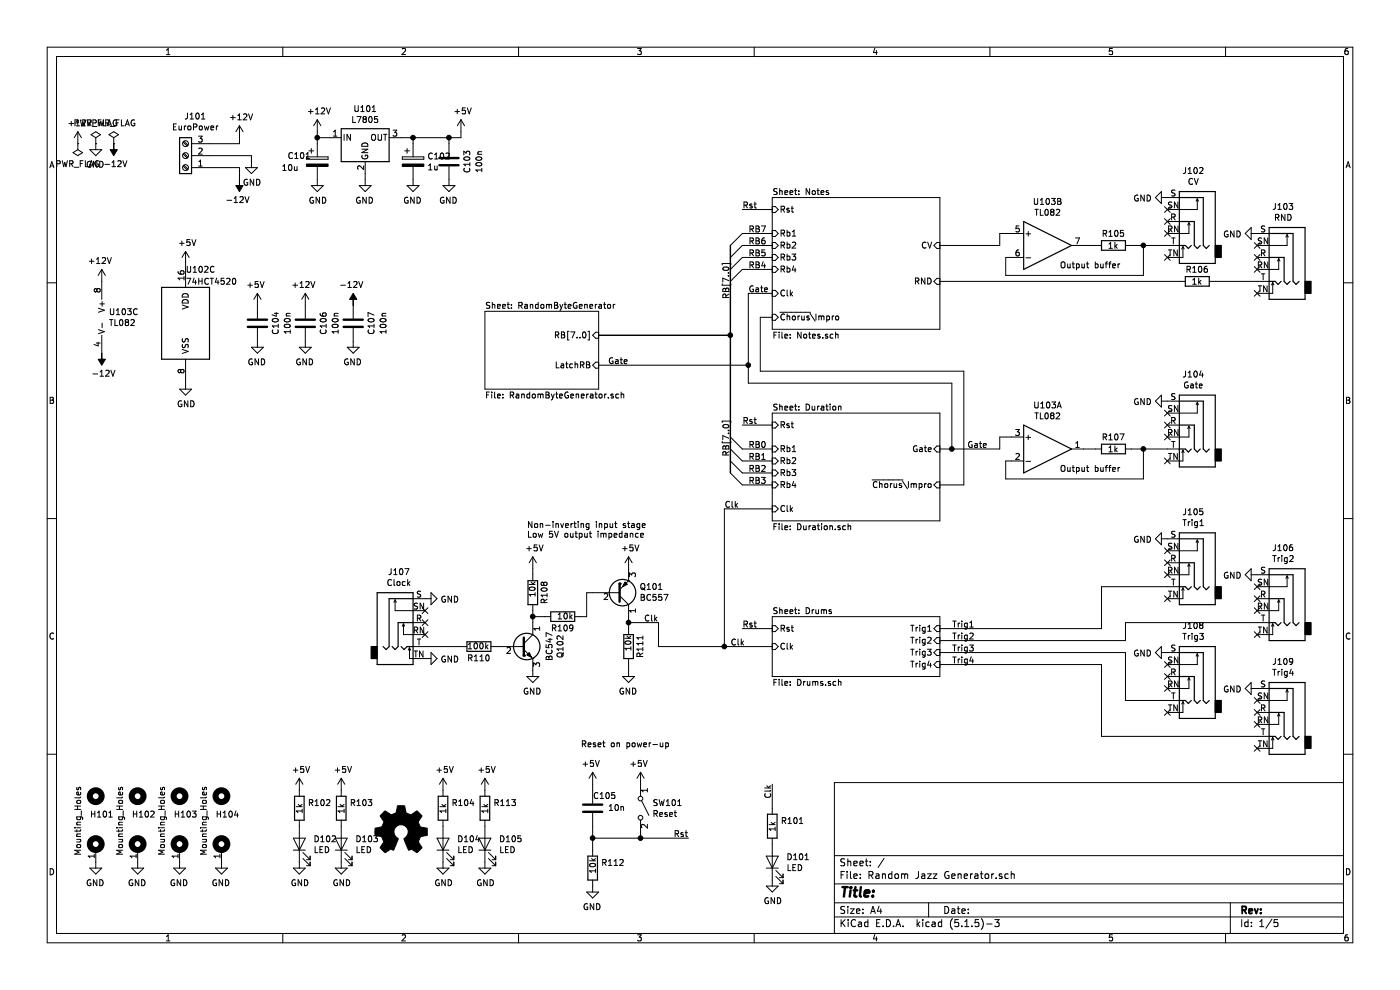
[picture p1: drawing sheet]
EESchema Schematic File Version 4
EELAYER 30 0
EELAYER END
$Descr A4 11693 8268
encoding utf-8
Sheet 1 5
Title ""
Date ""
Rev ""
Comp ""
Comment1 ""
Comment2 ""
Comment3 ""
Comment4 ""
$EndDescr
$Comp
L power:-12V #PWR0115
U 1 1
P 2000 1500
F 0 "#PWR0115" H 2000 1600 50  0001 C CNN
F 1 "-12V" H 2015 1673 50  0000 C CNN
F 2 "" H 2000 1500 50  0001 C CNN
F 3 "" H 2000 1500 50  0001 C CNN
	1    2000 1500
	-1   0    0    1   
$EndComp
$Comp
L power:+12V #PWR0102
U 1 1
P 2000 1150
F 0 "#PWR0102" H 2000 1000 50  0001 C CNN
F 1 "+12V" H 2015 1323 50  0000 C CNN
F 2 "" H 2000 1150 50  0001 C CNN
F 3 "" H 2000 1150 50  0001 C CNN
	1    2000 1150
	1    0    0    -1  
$EndComp
$Comp
L power:GND #PWR0109
U 1 1
P 2100 1350
F 0 "#PWR0109" H 2100 1100 50  0001 C CNN
F 1 "GND" H 2105 1177 50  0000 C CNN
F 2 "" H 2100 1350 50  0001 C CNN
F 3 "" H 2100 1350 50  0001 C CNN
	1    2100 1350
	1    0    0    -1  
$EndComp
$Comp
L Connector:AudioJack3_Switch J107
U 1 1
P 3350 5200
F 0 "J107" H 3332 5625 50  0000 C CNN
F 1 "Clock" H 3332 5534 50  0000 C CNN
F 2 "telec:JackHole" H 3350 5200 50  0001 C CNN
F 3 "~" H 3350 5200 50  0001 C CNN
	1    3350 5200
	1    0    0    -1  
$EndComp
Wire Wire Line
	1750 1200 2000 1200
Wire Wire Line
	2000 1200 2000 1150
Wire Wire Line
	1750 1300 2100 1300
Wire Wire Line
	2100 1300 2100 1350
Wire Wire Line
	1750 1400 2000 1400
Wire Wire Line
	2000 1400 2000 1500
$Sheet
S 4050 2600 950  650 
U 5F345A0C
F0 "RandomByteGenerator" 50
F1 "RandomByteGenerator.sch" 50
F2 "RB[7..0]" I R 5000 2800 50 
F3 "LatchRB" I R 5000 3050 50 
$EndSheet
$Comp
L Connector:AudioJack3_Switch J104
U 1 1
P 9950 3550
F 0 "J104" H 9932 3975 50  0000 C CNN
F 1 "Gate" H 9932 3884 50  0000 C CNN
F 2 "telec:JackHole" H 9950 3550 50  0001 C CNN
F 3 "~" H 9950 3550 50  0001 C CNN
	1    9950 3550
	-1   0    0    -1  
$EndComp
$Comp
L Connector:AudioJack3_Switch J102
U 1 1
P 9950 1850
F 0 "J102" H 9932 2275 50  0000 C CNN
F 1 "CV" H 9932 2184 50  0000 C CNN
F 2 "telec:JackHole" H 9950 1850 50  0001 C CNN
F 3 "~" H 9950 1850 50  0001 C CNN
	1    9950 1850
	-1   0    0    -1  
$EndComp
$Comp
L Connector:AudioJack3_Switch J105
U 1 1
P 9950 4700
F 0 "J105" H 9932 5125 50  0000 C CNN
F 1 "Trig1" H 9932 5034 50  0000 C CNN
F 2 "telec:JackHole" H 9950 4700 50  0001 C CNN
F 3 "~" H 9950 4700 50  0001 C CNN
	1    9950 4700
	-1   0    0    -1  
$EndComp
$Comp
L Connector:AudioJack3_Switch J106
U 1 1
P 10700 5000
F 0 "J106" H 10682 5425 50  0000 C CNN
F 1 "Trig2" H 10682 5334 50  0000 C CNN
F 2 "telec:JackHole" H 10700 5000 50  0001 C CNN
F 3 "~" H 10700 5000 50  0001 C CNN
	1    10700 5000
	-1   0    0    -1  
$EndComp
$Comp
L Connector:AudioJack3_Switch J108
U 1 1
P 9950 5650
F 0 "J108" H 9932 6075 50  0000 C CNN
F 1 "Trig3" H 9932 5984 50  0000 C CNN
F 2 "telec:JackHole" H 9950 5650 50  0001 C CNN
F 3 "~" H 9950 5650 50  0001 C CNN
	1    9950 5650
	-1   0    0    -1  
$EndComp
$Comp
L Connector:AudioJack3_Switch J109
U 1 1
P 10700 5950
F 0 "J109" H 10682 6375 50  0000 C CNN
F 1 "Trig4" H 10682 6284 50  0000 C CNN
F 2 "telec:JackHole" H 10700 5950 50  0001 C CNN
F 3 "~" H 10700 5950 50  0001 C CNN
	1    10700 5950
	-1   0    0    -1  
$EndComp
$Sheet
S 6450 1650 1400 1100
U 5F424A92
F0 "Notes" 50
F1 "Notes.sch" 50
F2 "CV" I R 7850 2050 50 
F3 "~Chorus~\\Impro" I L 6450 2650 50 
F4 "Rb1" I L 6450 1950 50 
F5 "Rb2" I L 6450 2050 50 
F6 "Rb3" I L 6450 2150 50 
F7 "Rb4" I L 6450 2250 50 
F8 "RND" I R 7850 2350 50 
F9 "Clk" I L 6450 2450 50 
F10 "Rst" I L 6450 1750 50 
$EndSheet
$Sheet
S 6450 3450 1400 900 
U 5F425067
F0 "Duration" 50
F1 "Duration.sch" 50
F2 "Rb1" I L 6450 3750 50 
F3 "Rb2" I L 6450 3850 50 
F4 "Rb3" I L 6450 3950 50 
F5 "Rb4" I L 6450 4050 50 
F6 "Clk" I L 6450 4250 50 
F7 "~Chorus~\\Impro" I R 7850 4050 50 
F8 "Gate" I R 7850 3750 50 
F9 "Rst" I L 6450 3550 50 
$EndSheet
$Sheet
S 6450 5150 1400 500 
U 5F42563C
F0 "Drums" 50
F1 "Drums.sch" 50
F2 "Trig1" I R 7850 5250 50 
F3 "Trig2" I R 7850 5350 50 
F4 "Trig3" I R 7850 5450 50 
F5 "Trig4" I R 7850 5550 50 
F6 "Clk" I L 6450 5400 50 
F7 "Rst" I L 6450 5250 50 
$EndSheet
Wire Wire Line
	7850 5250 9200 5250
Wire Wire Line
	9200 5250 9200 4900
Wire Wire Line
	9200 4900 9750 4900
Wire Wire Line
	7850 5350 9400 5350
Wire Wire Line
	9400 5350 9400 5200
Wire Wire Line
	9400 5200 10500 5200
Wire Wire Line
	7850 5550 9200 5550
Wire Wire Line
	9200 5550 9200 6150
Wire Wire Line
	9200 6150 10500 6150
Wire Wire Line
	7850 5450 9400 5450
Wire Wire Line
	9400 5450 9400 5850
Wire Wire Line
	9400 5850 9750 5850
NoConn ~ 10500 6250
NoConn ~ 10500 6050
NoConn ~ 10500 5950
NoConn ~ 10500 5850
NoConn ~ 9750 5950
NoConn ~ 9750 5750
NoConn ~ 9750 5650
NoConn ~ 9750 5550
NoConn ~ 10500 5100
NoConn ~ 10500 5000
NoConn ~ 10500 4900
NoConn ~ 10500 5300
NoConn ~ 9750 5000
NoConn ~ 9750 4800
NoConn ~ 9750 4700
NoConn ~ 9750 4600
$Comp
L power:GND #PWR0124
U 1 1
P 9750 5450
F 0 "#PWR0124" H 9750 5200 50  0001 C CNN
F 1 "GND" V 9755 5322 50  0000 R CNN
F 2 "" H 9750 5450 50  0001 C CNN
F 3 "" H 9750 5450 50  0001 C CNN
	1    9750 5450
	0    1    1    0   
$EndComp
$Comp
L power:GND #PWR0126
U 1 1
P 10500 5750
F 0 "#PWR0126" H 10500 5500 50  0001 C CNN
F 1 "GND" V 10505 5622 50  0000 R CNN
F 2 "" H 10500 5750 50  0001 C CNN
F 3 "" H 10500 5750 50  0001 C CNN
	1    10500 5750
	0    1    1    0   
$EndComp
$Comp
L power:GND #PWR0122
U 1 1
P 10500 4800
F 0 "#PWR0122" H 10500 4550 50  0001 C CNN
F 1 "GND" V 10505 4672 50  0000 R CNN
F 2 "" H 10500 4800 50  0001 C CNN
F 3 "" H 10500 4800 50  0001 C CNN
	1    10500 4800
	0    1    1    0   
$EndComp
$Comp
L power:GND #PWR0121
U 1 1
P 9750 4500
F 0 "#PWR0121" H 9750 4250 50  0001 C CNN
F 1 "GND" V 9755 4372 50  0000 R CNN
F 2 "" H 9750 4500 50  0001 C CNN
F 3 "" H 9750 4500 50  0001 C CNN
	1    9750 4500
	0    1    1    0   
$EndComp
NoConn ~ 9750 3650
NoConn ~ 9750 3550
NoConn ~ 9750 3450
NoConn ~ 9750 3850
$Comp
L power:GND #PWR0120
U 1 1
P 9750 3350
F 0 "#PWR0120" H 9750 3100 50  0001 C CNN
F 1 "GND" V 9755 3222 50  0000 R CNN
F 2 "" H 9750 3350 50  0001 C CNN
F 3 "" H 9750 3350 50  0001 C CNN
	1    9750 3350
	0    1    1    0   
$EndComp
NoConn ~ 9750 1950
NoConn ~ 9750 1850
NoConn ~ 9750 1750
NoConn ~ 9750 2150
$Comp
L power:GND #PWR0116
U 1 1
P 9750 1650
F 0 "#PWR0116" H 9750 1400 50  0001 C CNN
F 1 "GND" V 9755 1522 50  0000 R CNN
F 2 "" H 9750 1650 50  0001 C CNN
F 3 "" H 9750 1650 50  0001 C CNN
	1    9750 1650
	0    1    1    0   
$EndComp
NoConn ~ 3550 5300
NoConn ~ 3550 5200
NoConn ~ 3550 5100
$Comp
L power:GND #PWR0123
U 1 1
P 3550 5000
F 0 "#PWR0123" H 3550 4750 50  0001 C CNN
F 1 "GND" V 3555 4872 50  0000 R CNN
F 2 "" H 3550 5000 50  0001 C CNN
F 3 "" H 3550 5000 50  0001 C CNN
	1    3550 5000
	0    -1   1    0   
$EndComp
$Comp
L power:GND #PWR0125
U 1 1
P 3550 5500
F 0 "#PWR0125" H 3550 5250 50  0001 C CNN
F 1 "GND" V 3555 5372 50  0000 R CNN
F 2 "" H 3550 5500 50  0001 C CNN
F 3 "" H 3550 5500 50  0001 C CNN
	1    3550 5500
	0    -1   1    0   
$EndComp
Entry Wire Line
	6100 2050 6200 1950
Wire Wire Line
	6450 3750 6200 3750
Text Label 6250 3750 0    50   ~ 0
RB0
Entry Wire Line
	6100 2150 6200 2050
Wire Wire Line
	6450 3850 6200 3850
Text Label 6250 3850 0    50   ~ 0
RB1
Entry Wire Line
	6100 2250 6200 2150
Wire Wire Line
	6450 3950 6200 3950
Text Label 6250 3950 0    50   ~ 0
RB2
Entry Wire Line
	6100 2350 6200 2250
Wire Wire Line
	6450 4050 6200 4050
Text Label 6250 4050 0    50   ~ 0
RB3
Wire Bus Line
	5000 2800 6100 2800
Text Label 6100 2500 1    50   ~ 0
RB[7..0]
$Comp
L 4xxx:4520 U102
U 3 1
P 1550 2700
AR Path="/5F642777" Ref="U102"  Part="3" 
AR Path="/5F425067/5F642777" Ref="U?"  Part="3" 
F 0 "U102" H 1550 3150 50  0000 L CNN
F 1 "74HCT4520" H 1550 3050 50  0000 L CNN
F 2 "Package_DIP:DIP-16_W7.62mm_LongPads" H 1550 2700 50  0001 C CNN
F 3 "http://www.intersil.com/content/dam/Intersil/documents/cd45/cd4518bms-20bms.pdf" H 1550 2700 50  0001 C CNN
	3    1550 2700
	1    0    0    -1  
$EndComp
Wire Wire Line
	6450 2450 6250 2450
Wire Wire Line
	6250 2450 6250 3050
Wire Wire Line
	6250 3200 7950 3200
Wire Wire Line
	7950 3200 7950 3750
Wire Wire Line
	7850 4050 8050 4050
Wire Wire Line
	8050 4050 8050 3100
Wire Wire Line
	8050 3100 6350 3100
Wire Wire Line
	6350 3100 6350 2650
Wire Wire Line
	6350 2650 6450 2650
Entry Wire Line
	6100 3950 6200 4050
Wire Wire Line
	6450 2250 6200 2250
Text Label 6250 1950 0    50   ~ 0
RB7
Entry Wire Line
	6100 3850 6200 3950
Wire Wire Line
	6450 2150 6200 2150
Text Label 6250 2050 0    50   ~ 0
RB6
Entry Wire Line
	6100 3750 6200 3850
Wire Wire Line
	6450 2050 6200 2050
Text Label 6250 2150 0    50   ~ 0
RB5
Entry Wire Line
	6100 3650 6200 3750
Wire Wire Line
	6450 1950 6200 1950
Text Label 6250 2250 0    50   ~ 0
RB4
Text Label 6100 3500 3    50   ~ 0
RB[7..0]
Connection ~ 6100 2800
Wire Wire Line
	6450 1750 6200 1750
Text Label 6200 1750 0    50   ~ 0
Rst
Wire Wire Line
	6450 3550 6200 3550
Text Label 6200 3550 0    50   ~ 0
Rst
Wire Wire Line
	6450 5250 6200 5250
Text Label 6200 5250 0    50   ~ 0
Rst
Wire Wire Line
	6450 5400 6050 5400
Wire Wire Line
	6450 4250 6050 4250
Wire Wire Line
	6050 4250 6050 5400
$Comp
L Connector:AudioJack3_Switch J103
U 1 1
P 10700 2150
F 0 "J103" H 10682 2575 50  0000 C CNN
F 1 "RND" H 10682 2484 50  0000 C CNN
F 2 "telec:JackHole" H 10700 2150 50  0001 C CNN
F 3 "~" H 10700 2150 50  0001 C CNN
	1    10700 2150
	-1   0    0    -1  
$EndComp
Wire Wire Line
	7850 2350 9850 2350
NoConn ~ 10500 2250
NoConn ~ 10500 2150
NoConn ~ 10500 2050
NoConn ~ 10500 2450
$Comp
L power:GND #PWR0117
U 1 1
P 10500 1950
F 0 "#PWR0117" H 10500 1700 50  0001 C CNN
F 1 "GND" V 10505 1822 50  0000 R CNN
F 2 "" H 10500 1950 50  0001 C CNN
F 3 "" H 10500 1950 50  0001 C CNN
	1    10500 1950
	0    1    1    0   
$EndComp
$Comp
L power:GND #PWR0119
U 1 1
P 1550 3200
F 0 "#PWR0119" H 1550 2950 50  0001 C CNN
F 1 "GND" H 1555 3027 50  0000 C CNN
F 2 "" H 1550 3200 50  0001 C CNN
F 3 "" H 1550 3200 50  0001 C CNN
	1    1550 3200
	1    0    0    -1  
$EndComp
$Comp
L power:+5V #PWR0118
U 1 1
P 1550 2200
F 0 "#PWR0118" H 1550 2050 50  0001 C CNN
F 1 "+5V" H 1565 2373 50  0000 C CNN
F 2 "" H 1550 2200 50  0001 C CNN
F 3 "" H 1550 2200 50  0001 C CNN
	1    1550 2200
	1    0    0    -1  
$EndComp
Text Label 7950 5350 0    50   ~ 0
Trig2
Text Label 7950 5250 0    50   ~ 0
Trig1
Text Label 7950 5450 0    50   ~ 0
Trig3
Text Label 7950 5550 0    50   ~ 0
Trig4
Wire Wire Line
	5000 3050 6250 3050
Connection ~ 6250 3050
Wire Wire Line
	6250 3050 6250 3200
$Comp
L Regulator_Linear:L7805 U101
U 1 1
P 3050 1150
F 0 "U101" H 3050 1392 50  0000 C CNN
F 1 "L7805" H 3050 1301 50  0000 C CNN
F 2 "Package_TO_SOT_THT:TO-220-3_Horizontal_TabDown" H 3075 1000 50  0001 L CIN
F 3 "http://www.st.com/content/ccc/resource/technical/document/datasheet/41/4f/b3/b0/12/d4/47/88/CD00000444.pdf/files/CD00000444.pdf/jcr:content/translations/en.CD00000444.pdf" H 3050 1100 50  0001 C CNN
	1    3050 1150
	1    0    0    -1  
$EndComp
$Comp
L power:+12V #PWR0103
U 1 1
P 2650 1100
F 0 "#PWR0103" H 2650 950 50  0001 C CNN
F 1 "+12V" H 2665 1273 50  0000 C CNN
F 2 "" H 2650 1100 50  0001 C CNN
F 3 "" H 2650 1100 50  0001 C CNN
	1    2650 1100
	1    0    0    -1  
$EndComp
$Comp
L power:GND #PWR0111
U 1 1
P 3050 1500
F 0 "#PWR0111" H 3050 1250 50  0001 C CNN
F 1 "GND" H 3055 1327 50  0000 C CNN
F 2 "" H 3050 1500 50  0001 C CNN
F 3 "" H 3050 1500 50  0001 C CNN
	1    3050 1500
	-1   0    0    -1  
$EndComp
$Comp
L power:+5V #PWR0104
U 1 1
P 3850 1100
F 0 "#PWR0104" H 3850 950 50  0001 C CNN
F 1 "+5V" H 3865 1273 50  0000 C CNN
F 2 "" H 3850 1100 50  0001 C CNN
F 3 "" H 3850 1100 50  0001 C CNN
	1    3850 1100
	1    0    0    -1  
$EndComp
Wire Wire Line
	2650 1100 2650 1150
Wire Wire Line
	2650 1150 2750 1150
Wire Wire Line
	3350 1150 3450 1150
Wire Wire Line
	3850 1150 3850 1100
Wire Wire Line
	3050 1450 3050 1500
$Comp
L power:+12V #PWR0105
U 1 1
P 650 1200
F 0 "#PWR0105" H 650 1050 50  0001 C CNN
F 1 "+12V" H 665 1373 50  0000 C CNN
F 2 "" H 650 1200 50  0001 C CNN
F 3 "" H 650 1200 50  0001 C CNN
	1    650  1200
	1    0    0    -1  
$EndComp
$Comp
L power:GND #PWR0106
U 1 1
P 800 1200
F 0 "#PWR0106" H 800 950 50  0001 C CNN
F 1 "GND" H 805 1027 50  0000 C CNN
F 2 "" H 800 1200 50  0001 C CNN
F 3 "" H 800 1200 50  0001 C CNN
	1    800  1200
	-1   0    0    -1  
$EndComp
$Comp
L power:-12V #PWR0107
U 1 1
P 950 1200
F 0 "#PWR0107" H 950 1300 50  0001 C CNN
F 1 "-12V" H 965 1373 50  0000 C CNN
F 2 "" H 950 1200 50  0001 C CNN
F 3 "" H 950 1200 50  0001 C CNN
	1    950  1200
	1    0    0    1   
$EndComp
$Comp
L power:PWR_FLAG #FLG0102
U 1 1
P 800 1200
F 0 "#FLG0102" H 800 1275 50  0001 C CNN
F 1 "PWR_FLAG" H 800 1373 50  0000 C CNN
F 2 "" H 800 1200 50  0001 C CNN
F 3 "~" H 800 1200 50  0001 C CNN
	1    800  1200
	1    0    0    -1  
$EndComp
$Comp
L power:PWR_FLAG #FLG0103
U 1 1
P 950 1200
F 0 "#FLG0103" H 950 1275 50  0001 C CNN
F 1 "PWR_FLAG" H 950 1373 50  0000 C CNN
F 2 "" H 950 1200 50  0001 C CNN
F 3 "~" H 950 1200 50  0001 C CNN
	1    950  1200
	1    0    0    -1  
$EndComp
$Comp
L power:PWR_FLAG #FLG0101
U 1 1
P 650 1200
F 0 "#FLG0101" H 650 1275 50  0001 C CNN
F 1 "PWR_FLAG" H 650 1373 50  0000 C CNN
F 2 "" H 650 1200 50  0001 C CNN
F 3 "~" H 650 1200 50  0001 C CNN
	1    650  1200
	-1   0    0    1   
$EndComp
$Comp
L Device:CP C102
U 1 1
P 3450 1350
F 0 "C102" H 3568 1396 50  0000 L CNN
F 1 "1u" H 3568 1305 50  0000 L CNN
F 2 "Capacitor_THT:CP_Radial_D8.0mm_P3.80mm" H 3488 1200 50  0001 C CNN
F 3 "~" H 3450 1350 50  0001 C CNN
	1    3450 1350
	1    0    0    -1  
$EndComp
$Comp
L power:GND #PWR0112
U 1 1
P 3450 1500
F 0 "#PWR0112" H 3450 1250 50  0001 C CNN
F 1 "GND" H 3455 1327 50  0000 C CNN
F 2 "" H 3450 1500 50  0001 C CNN
F 3 "" H 3450 1500 50  0001 C CNN
	1    3450 1500
	-1   0    0    -1  
$EndComp
Wire Wire Line
	3450 1200 3450 1150
$Comp
L Device:C C103
U 1 1
P 3750 1350
AR Path="/5FCC4A34" Ref="C103"  Part="1" 
AR Path="/5F345A0C/5FCC4A34" Ref="C?"  Part="1" 
F 0 "C103" V 3900 1350 50  0000 C CNN
F 1 "100n" V 4000 1350 50  0000 C CNN
F 2 "Capacitor_THT:C_Disc_D7.0mm_W2.5mm_P5.00mm" H 3788 1200 50  0001 C CNN
F 3 "~" H 3750 1350 50  0001 C CNN
	1    3750 1350
	1    0    0    1   
$EndComp
$Comp
L power:GND #PWR0113
U 1 1
P 3750 1500
AR Path="/5FCC4A3A" Ref="#PWR0113"  Part="1" 
AR Path="/5F345A0C/5FCC4A3A" Ref="#PWR?"  Part="1" 
F 0 "#PWR0113" H 3750 1250 50  0001 C CNN
F 1 "GND" H 3755 1327 50  0000 C CNN
F 2 "" H 3750 1500 50  0001 C CNN
F 3 "" H 3750 1500 50  0001 C CNN
	1    3750 1500
	-1   0    0    -1  
$EndComp
Wire Wire Line
	3850 1150 3750 1150
Connection ~ 3450 1150
Wire Wire Line
	3750 1200 3750 1150
Connection ~ 3750 1150
Wire Wire Line
	3750 1150 3450 1150
$Comp
L Device:CP C101
U 1 1
P 2650 1350
F 0 "C101" H 2400 1400 50  0000 L CNN
F 1 "10u" H 2350 1300 50  0000 L CNN
F 2 "Capacitor_THT:CP_Radial_D8.0mm_P3.80mm" H 2688 1200 50  0001 C CNN
F 3 "~" H 2650 1350 50  0001 C CNN
	1    2650 1350
	1    0    0    -1  
$EndComp
$Comp
L power:GND #PWR0110
U 1 1
P 2650 1500
F 0 "#PWR0110" H 2650 1250 50  0001 C CNN
F 1 "GND" H 2655 1327 50  0000 C CNN
F 2 "" H 2650 1500 50  0001 C CNN
F 3 "" H 2650 1500 50  0001 C CNN
	1    2650 1500
	1    0    0    -1  
$EndComp
Wire Wire Line
	2650 1200 2650 1150
Connection ~ 2650 1150
$Comp
L Device:C C104
U 1 1
P 2150 2700
AR Path="/5FCEFF89" Ref="C104"  Part="1" 
AR Path="/5F345A0C/5FCEFF89" Ref="C?"  Part="1" 
F 0 "C104" V 2300 2700 50  0000 C CNN
F 1 "100n" V 2400 2700 50  0000 C CNN
F 2 "Capacitor_THT:C_Disc_D7.0mm_W2.5mm_P5.00mm" H 2188 2550 50  0001 C CNN
F 3 "~" H 2150 2700 50  0001 C CNN
	1    2150 2700
	1    0    0    1   
$EndComp
$Comp
L power:GND #PWR0132
U 1 1
P 2150 2850
AR Path="/5FCEFF8F" Ref="#PWR0132"  Part="1" 
AR Path="/5F345A0C/5FCEFF8F" Ref="#PWR?"  Part="1" 
F 0 "#PWR0132" H 2150 2600 50  0001 C CNN
F 1 "GND" H 2155 2677 50  0000 C CNN
F 2 "" H 2150 2850 50  0001 C CNN
F 3 "" H 2150 2850 50  0001 C CNN
	1    2150 2850
	-1   0    0    -1  
$EndComp
$Comp
L power:+5V #PWR?
U 1 1
P 2150 2550
AR Path="/5F345A0C/5FCEFF95" Ref="#PWR?"  Part="1" 
AR Path="/5FCEFF95" Ref="#PWR0131"  Part="1" 
F 0 "#PWR0131" H 2150 2400 50  0001 C CNN
F 1 "+5V" H 2165 2723 50  0000 C CNN
F 2 "" H 2150 2550 50  0001 C CNN
F 3 "" H 2150 2550 50  0001 C CNN
	1    2150 2550
	-1   0    0    -1  
$EndComp
$Comp
L Device:R R106
U 1 1
P 10000 2350
F 0 "R106" V 9900 2250 50  0000 L CNN
F 1 "1k" V 10000 2300 50  0000 L CNN
F 2 "Resistor_THT:R_Axial_DIN0204_L3.6mm_D1.6mm_P7.62mm_Horizontal" V 9930 2350 50  0001 C CNN
F 3 "~" H 10000 2350 50  0001 C CNN
	1    10000 2350
	0    1    1    0   
$EndComp
Wire Wire Line
	10150 2350 10500 2350
$Comp
L Device:R R105
U 1 1
P 9300 2050
F 0 "R105" V 9200 1950 50  0000 L CNN
F 1 "1k" V 9300 2000 50  0000 L CNN
F 2 "Resistor_THT:R_Axial_DIN0204_L3.6mm_D1.6mm_P7.62mm_Horizontal" V 9230 2050 50  0001 C CNN
F 3 "~" H 9300 2050 50  0001 C CNN
	1    9300 2050
	0    1    1    0   
$EndComp
Wire Wire Line
	9450 2050 9550 2050
$Comp
L Amplifier_Operational:TL082 U103
U 1 1
P 8750 3750
F 0 "U103" H 8750 4117 50  0000 C CNN
F 1 "TL082" H 8750 4026 50  0000 C CNN
F 2 "Package_DIP:DIP-8_W7.62mm_LongPads" H 8750 3750 50  0001 C CNN
F 3 "http://www.ti.com/lit/ds/symlink/tl081.pdf" H 8750 3750 50  0001 C CNN
	1    8750 3750
	1    0    0    -1  
$EndComp
Wire Wire Line
	9050 2050 9150 2050
Wire Wire Line
	7850 2050 8350 2050
Wire Wire Line
	8350 2050 8350 1950
Wire Wire Line
	8350 1950 8450 1950
Wire Wire Line
	8450 2150 8400 2150
Wire Wire Line
	8400 2150 8400 2300
Wire Wire Line
	8400 2300 9550 2300
Wire Wire Line
	9550 2300 9550 2050
Connection ~ 9550 2050
Wire Wire Line
	9550 2050 9750 2050
Text Notes 8850 2250 0    50   ~ 0
Output buffer
$Comp
L Device:R R107
U 1 1
P 9300 3750
F 0 "R107" V 9200 3650 50  0000 L CNN
F 1 "1k" V 9300 3700 50  0000 L CNN
F 2 "Resistor_THT:R_Axial_DIN0204_L3.6mm_D1.6mm_P7.62mm_Horizontal" V 9230 3750 50  0001 C CNN
F 3 "~" H 9300 3750 50  0001 C CNN
	1    9300 3750
	0    1    1    0   
$EndComp
Wire Wire Line
	9450 3750 9550 3750
$Comp
L Amplifier_Operational:TL082 U103
U 2 1
P 8750 2050
F 0 "U103" H 8750 2417 50  0000 C CNN
F 1 "TL082" H 8750 2326 50  0000 C CNN
F 2 "Package_DIP:DIP-8_W7.62mm_LongPads" H 8750 2050 50  0001 C CNN
F 3 "http://www.ti.com/lit/ds/symlink/tl081.pdf" H 8750 2050 50  0001 C CNN
	2    8750 2050
	1    0    0    -1  
$EndComp
Wire Wire Line
	9050 3750 9150 3750
Wire Wire Line
	8350 3750 8350 3650
Wire Wire Line
	8350 3650 8450 3650
Wire Wire Line
	8450 3850 8400 3850
Wire Wire Line
	8400 3850 8400 4000
Wire Wire Line
	8400 4000 9550 4000
Wire Wire Line
	9550 4000 9550 3750
Connection ~ 9550 3750
Wire Wire Line
	9550 3750 9750 3750
Text Notes 8850 3950 0    50   ~ 0
Output buffer
$Comp
L power:GND #PWR0135
U 1 1
P 4450 5600
AR Path="/603B9D4E" Ref="#PWR0135"  Part="1" 
AR Path="/5F42563C/603B9D4E" Ref="#PWR?"  Part="1" 
AR Path="/5F425067/603B9D4E" Ref="#PWR?"  Part="1" 
F 0 "#PWR0135" H 4450 5350 50  0001 C CNN
F 1 "GND" H 4455 5427 50  0000 C CNN
F 2 "" H 4450 5600 50  0001 C CNN
F 3 "" H 4450 5600 50  0001 C CNN
	1    4450 5600
	-1   0    0    -1  
$EndComp
$Comp
L Device:R R110
U 1 1
P 4000 5400
AR Path="/603B9D54" Ref="R110"  Part="1" 
AR Path="/5F42563C/603B9D54" Ref="R?"  Part="1" 
AR Path="/5F425067/603B9D54" Ref="R?"  Part="1" 
F 0 "R110" V 3900 5300 50  0000 L CNN
F 1 "100k" V 4000 5300 50  0000 L CNN
F 2 "Resistor_THT:R_Axial_DIN0204_L3.6mm_D1.6mm_P7.62mm_Horizontal" V 3930 5400 50  0001 C CNN
F 3 "~" H 4000 5400 50  0001 C CNN
	1    4000 5400
	0    1    -1   0   
$EndComp
$Comp
L Transistor_BJT:BC547 Q102
U 1 1
P 4350 5400
AR Path="/603B9D5A" Ref="Q102"  Part="1" 
AR Path="/5F425067/603B9D5A" Ref="Q?"  Part="1" 
F 0 "Q102" V 4678 5400 50  0000 C CNN
F 1 "BC547" V 4587 5400 50  0000 C CNN
F 2 "Package_TO_SOT_THT:TO-92_Inline_Wide" H 4550 5325 50  0001 L CIN
F 3 "http://www.fairchildsemi.com/ds/BC/BC547.pdf" H 4350 5400 50  0001 L CNN
	1    4350 5400
	1    0    0    -1  
$EndComp
$Comp
L Device:R R108
U 1 1
P 4450 4950
AR Path="/603B9D60" Ref="R108"  Part="1" 
AR Path="/5F42563C/603B9D60" Ref="R?"  Part="1" 
AR Path="/5F425067/603B9D60" Ref="R?"  Part="1" 
F 0 "R108" V 4350 4850 50  0000 L CNN
F 1 "10k" V 4450 4850 50  0000 L CNN
F 2 "Resistor_THT:R_Axial_DIN0204_L3.6mm_D1.6mm_P7.62mm_Horizontal" V 4380 4950 50  0001 C CNN
F 3 "~" H 4450 4950 50  0001 C CNN
	1    4450 4950
	-1   0    0    1   
$EndComp
$Comp
L power:+5V #PWR?
U 1 1
P 4450 4750
AR Path="/5F425067/603B9D66" Ref="#PWR?"  Part="1" 
AR Path="/603B9D66" Ref="#PWR0133"  Part="1" 
F 0 "#PWR0133" H 4450 4600 50  0001 C CNN
F 1 "+5V" H 4465 4923 50  0000 C CNN
F 2 "" H 4450 4750 50  0001 C CNN
F 3 "" H 4450 4750 50  0001 C CNN
	1    4450 4750
	1    0    0    -1  
$EndComp
Wire Wire Line
	4450 4750 4450 4800
Wire Wire Line
	4450 5100 4450 5150
Connection ~ 4450 5150
Wire Wire Line
	4450 5150 4450 5200
$Comp
L power:GND #PWR0136
U 1 1
P 5250 5600
AR Path="/603C03D3" Ref="#PWR0136"  Part="1" 
AR Path="/5F42563C/603C03D3" Ref="#PWR?"  Part="1" 
AR Path="/5F425067/603C03D3" Ref="#PWR?"  Part="1" 
F 0 "#PWR0136" H 5250 5350 50  0001 C CNN
F 1 "GND" H 5255 5427 50  0000 C CNN
F 2 "" H 5250 5600 50  0001 C CNN
F 3 "" H 5250 5600 50  0001 C CNN
	1    5250 5600
	-1   0    0    -1  
$EndComp
$Comp
L Device:R R111
U 1 1
P 5250 5400
AR Path="/603C03E5" Ref="R111"  Part="1" 
AR Path="/5F42563C/603C03E5" Ref="R?"  Part="1" 
AR Path="/5F425067/603C03E5" Ref="R?"  Part="1" 
F 0 "R111" V 5150 5300 50  0000 L CNN
F 1 "10k" V 5250 5300 50  0000 L CNN
F 2 "Resistor_THT:R_Axial_DIN0204_L3.6mm_D1.6mm_P7.62mm_Horizontal" V 5180 5400 50  0001 C CNN
F 3 "~" H 5250 5400 50  0001 C CNN
	1    5250 5400
	-1   0    0    1   
$EndComp
$Comp
L power:+5V #PWR?
U 1 1
P 5250 4750
AR Path="/5F425067/603C03EB" Ref="#PWR?"  Part="1" 
AR Path="/603C03EB" Ref="#PWR0134"  Part="1" 
F 0 "#PWR0134" H 5250 4600 50  0001 C CNN
F 1 "+5V" H 5265 4923 50  0000 C CNN
F 2 "" H 5250 4750 50  0001 C CNN
F 3 "" H 5250 4750 50  0001 C CNN
	1    5250 4750
	1    0    0    -1  
$EndComp
Wire Wire Line
	4450 5150 4550 5150
Connection ~ 6050 5400
Wire Wire Line
	3850 5400 3550 5400
$Comp
L Transistor_BJT:BC557 Q101
U 1 1
P 5150 4950
F 0 "Q101" H 5341 4904 50  0000 L CNN
F 1 "BC557" H 5341 4995 50  0000 L CNN
F 2 "Package_TO_SOT_THT:TO-92_Inline_Wide" H 5350 4875 50  0001 L CIN
F 3 "http://www.fairchildsemi.com/ds/BC/BC557.pdf" H 5150 4950 50  0001 L CNN
	1    5150 4950
	1    0    0    1   
$EndComp
Wire Wire Line
	4900 5150 4900 4950
Wire Wire Line
	4900 4950 4950 4950
Wire Wire Line
	5250 5150 5250 5200
Wire Wire Line
	5250 5550 5250 5600
$Comp
L Device:R R109
U 1 1
P 4700 5150
AR Path="/6040B716" Ref="R109"  Part="1" 
AR Path="/5F42563C/6040B716" Ref="R?"  Part="1" 
AR Path="/5F425067/6040B716" Ref="R?"  Part="1" 
F 0 "R109" V 4600 5050 50  0000 L CNN
F 1 "10k" V 4700 5100 50  0000 L CNN
F 2 "Resistor_THT:R_Axial_DIN0204_L3.6mm_D1.6mm_P7.62mm_Horizontal" V 4630 5150 50  0001 C CNN
F 3 "~" H 4700 5150 50  0001 C CNN
	1    4700 5150
	0    1    -1   0   
$EndComp
Wire Wire Line
	4850 5150 4900 5150
Wire Wire Line
	5250 5200 5500 5200
Wire Wire Line
	5500 5200 5500 5400
Connection ~ 5250 5200
Wire Wire Line
	5250 5200 5250 5250
Text Notes 4400 4500 0    50   ~ 0
Non-inverting input stage\nLow 5V output impedance
$Comp
L Amplifier_Operational:TL082 U103
U 3 1
P 950 2650
F 0 "U103" H 908 2696 50  0000 L CNN
F 1 "TL082" H 908 2605 50  0000 L CNN
F 2 "Package_DIP:DIP-8_W7.62mm_LongPads" H 950 2650 50  0001 C CNN
F 3 "http://www.ti.com/lit/ds/symlink/tl081.pdf" H 950 2650 50  0001 C CNN
	3    950  2650
	1    0    0    -1  
$EndComp
$Comp
L power:+12V #PWR0137
U 1 1
P 850 2350
F 0 "#PWR0137" H 850 2200 50  0001 C CNN
F 1 "+12V" H 865 2523 50  0000 C CNN
F 2 "" H 850 2350 50  0001 C CNN
F 3 "" H 850 2350 50  0001 C CNN
	1    850  2350
	-1   0    0    -1  
$EndComp
$Comp
L power:-12V #PWR0138
U 1 1
P 850 2950
F 0 "#PWR0138" H 850 3050 50  0001 C CNN
F 1 "-12V" H 865 3123 50  0000 C CNN
F 2 "" H 850 2950 50  0001 C CNN
F 3 "" H 850 2950 50  0001 C CNN
	1    850  2950
	1    0    0    1   
$EndComp
$Comp
L Device:C C105
U 1 1
P 4950 6750
AR Path="/6043816E" Ref="C105"  Part="1" 
AR Path="/5F345A0C/6043816E" Ref="C?"  Part="1" 
F 0 "C105" H 5050 6650 50  0000 C CNN
F 1 "10n" H 5150 6750 50  0000 C CNN
F 2 "Capacitor_THT:C_Disc_D7.0mm_W2.5mm_P5.00mm" H 4988 6600 50  0001 C CNN
F 3 "~" H 4950 6750 50  0001 C CNN
	1    4950 6750
	1    0    0    1   
$EndComp
$Comp
L power:GND #PWR0141
U 1 1
P 4950 7400
AR Path="/60438174" Ref="#PWR0141"  Part="1" 
AR Path="/5F345A0C/60438174" Ref="#PWR?"  Part="1" 
F 0 "#PWR0141" H 4950 7150 50  0001 C CNN
F 1 "GND" H 4955 7227 50  0000 C CNN
F 2 "" H 4950 7400 50  0001 C CNN
F 3 "" H 4950 7400 50  0001 C CNN
	1    4950 7400
	-1   0    0    -1  
$EndComp
$Comp
L power:+5V #PWR?
U 1 1
P 4950 6550
AR Path="/5F345A0C/6043817A" Ref="#PWR?"  Part="1" 
AR Path="/6043817A" Ref="#PWR0139"  Part="1" 
F 0 "#PWR0139" H 4950 6400 50  0001 C CNN
F 1 "+5V" H 4965 6723 50  0000 C CNN
F 2 "" H 4950 6550 50  0001 C CNN
F 3 "" H 4950 6550 50  0001 C CNN
	1    4950 6550
	-1   0    0    -1  
$EndComp
$Comp
L Device:R R112
U 1 1
P 4950 7250
F 0 "R112" H 5020 7296 50  0000 L CNN
F 1 "10k" V 4950 7200 50  0000 L CNN
F 2 "Resistor_THT:R_Axial_DIN0204_L3.6mm_D1.6mm_P7.62mm_Horizontal" V 4880 7250 50  0001 C CNN
F 3 "~" H 4950 7250 50  0001 C CNN
	1    4950 7250
	1    0    0    -1  
$EndComp
Wire Wire Line
	4950 6900 4950 7000
Wire Wire Line
	4950 7000 5350 7000
Connection ~ 4950 7000
Wire Wire Line
	4950 7000 4950 7100
Text Label 5750 7000 2    50   ~ 0
Rst
$Comp
L Switch:SW_SPST SW?
U 1 1
P 5350 6750
AR Path="/5F424A92/60455F05" Ref="SW?"  Part="1" 
AR Path="/5F425067/60455F05" Ref="SW?"  Part="1" 
AR Path="/60455F05" Ref="SW101"  Part="1" 
F 0 "SW101" V 5304 6848 50  0000 L CNN
F 1 "Reset" V 5395 6848 50  0000 L CNN
F 2 "Button_Switch_THT:SW_PUSH_6mm" H 5350 6750 50  0001 C CNN
F 3 "~" H 5350 6750 50  0001 C CNN
	1    5350 6750
	0    1    1    0   
$EndComp
$Comp
L power:+5V #PWR?
U 1 1
P 5350 6550
AR Path="/5F345A0C/60459007" Ref="#PWR?"  Part="1" 
AR Path="/60459007" Ref="#PWR0140"  Part="1" 
F 0 "#PWR0140" H 5350 6400 50  0001 C CNN
F 1 "+5V" H 5365 6723 50  0000 C CNN
F 2 "" H 5350 6550 50  0001 C CNN
F 3 "" H 5350 6550 50  0001 C CNN
	1    5350 6550
	-1   0    0    -1  
$EndComp
Wire Wire Line
	5350 6950 5350 7000
Connection ~ 5350 7000
Wire Wire Line
	5350 7000 5750 7000
Wire Wire Line
	4950 6600 4950 6550
Text Notes 4850 6250 0    50   ~ 0
Reset on power-up
$Comp
L Connector:Screw_Terminal_01x03 J101
U 1 1
P 1550 1300
F 0 "J101" H 1468 975 50  0000 C CNN
F 1 "EuroPower" H 1468 1066 50  0000 C CNN
F 2 "telec:EuroPower" H 1550 1300 50  0001 C CNN
F 3 "~" H 1550 1300 50  0001 C CNN
	1    1550 1300
	-1   0    0    1   
$EndComp
$Comp
L Kosmo:Mounting_Holes H101
U 1 1
P 800 6850
F 0 "H101" H 750 6900 50  0000 L CNN
F 1 "Mounting_Holes" V 650 6550 50  0000 L CNN
F 2 "Kosmo_panel:Kosmo_Panel_Dual_Mounting_Holes" H 800 6850 50  0001 C CNN
F 3 "" H 800 6850 50  0001 C CNN
	1    800  6850
	1    0    0    -1  
$EndComp
$Comp
L Kosmo:Mounting_Holes H102
U 1 1
P 1150 6850
F 0 "H102" H 1100 6900 50  0000 L CNN
F 1 "Mounting_Holes" V 1000 6550 50  0000 L CNN
F 2 "Kosmo_panel:Kosmo_Panel_Dual_Mounting_Holes" H 1150 6850 50  0001 C CNN
F 3 "" H 1150 6850 50  0001 C CNN
	1    1150 6850
	1    0    0    -1  
$EndComp
$Comp
L Kosmo:Mounting_Holes H103
U 1 1
P 1500 6850
F 0 "H103" H 1450 6900 50  0000 L CNN
F 1 "Mounting_Holes" V 1350 6550 50  0000 L CNN
F 2 "Kosmo_panel:Kosmo_Panel_Dual_Mounting_Holes" H 1500 6850 50  0001 C CNN
F 3 "" H 1500 6850 50  0001 C CNN
	1    1500 6850
	1    0    0    -1  
$EndComp
$Comp
L power:GND #PWR0101
U 1 1
P 800 7200
AR Path="/6049D752" Ref="#PWR0101"  Part="1" 
AR Path="/5F345A0C/6049D752" Ref="#PWR?"  Part="1" 
F 0 "#PWR0101" H 800 6950 50  0001 C CNN
F 1 "GND" H 805 7027 50  0000 C CNN
F 2 "" H 800 7200 50  0001 C CNN
F 3 "" H 800 7200 50  0001 C CNN
	1    800  7200
	-1   0    0    -1  
$EndComp
$Comp
L power:GND #PWR0108
U 1 1
P 1150 7200
AR Path="/6049DD42" Ref="#PWR0108"  Part="1" 
AR Path="/5F345A0C/6049DD42" Ref="#PWR?"  Part="1" 
F 0 "#PWR0108" H 1150 6950 50  0001 C CNN
F 1 "GND" H 1155 7027 50  0000 C CNN
F 2 "" H 1150 7200 50  0001 C CNN
F 3 "" H 1150 7200 50  0001 C CNN
	1    1150 7200
	-1   0    0    -1  
$EndComp
$Comp
L power:GND #PWR0114
U 1 1
P 1500 7200
AR Path="/6049DF73" Ref="#PWR0114"  Part="1" 
AR Path="/5F345A0C/6049DF73" Ref="#PWR?"  Part="1" 
F 0 "#PWR0114" H 1500 6950 50  0001 C CNN
F 1 "GND" H 1505 7027 50  0000 C CNN
F 2 "" H 1500 7200 50  0001 C CNN
F 3 "" H 1500 7200 50  0001 C CNN
	1    1500 7200
	-1   0    0    -1  
$EndComp
Wire Wire Line
	7850 3750 7950 3750
Wire Wire Line
	7950 3750 8350 3750
Connection ~ 7950 3750
$Comp
L Device:C C106
U 1 1
P 2550 2700
AR Path="/60C2F6BD" Ref="C106"  Part="1" 
AR Path="/5F345A0C/60C2F6BD" Ref="C?"  Part="1" 
F 0 "C106" V 2700 2700 50  0000 C CNN
F 1 "100n" V 2800 2700 50  0000 C CNN
F 2 "Capacitor_THT:C_Disc_D7.0mm_W2.5mm_P5.00mm" H 2588 2550 50  0001 C CNN
F 3 "~" H 2550 2700 50  0001 C CNN
	1    2550 2700
	1    0    0    1   
$EndComp
$Comp
L power:GND #PWR0129
U 1 1
P 2550 2850
AR Path="/60C2F6C3" Ref="#PWR0129"  Part="1" 
AR Path="/5F345A0C/60C2F6C3" Ref="#PWR?"  Part="1" 
F 0 "#PWR0129" H 2550 2600 50  0001 C CNN
F 1 "GND" H 2555 2677 50  0000 C CNN
F 2 "" H 2550 2850 50  0001 C CNN
F 3 "" H 2550 2850 50  0001 C CNN
	1    2550 2850
	-1   0    0    -1  
$EndComp
$Comp
L Device:C C107
U 1 1
P 2950 2700
AR Path="/60C32A60" Ref="C107"  Part="1" 
AR Path="/5F345A0C/60C32A60" Ref="C?"  Part="1" 
F 0 "C107" V 3100 2700 50  0000 C CNN
F 1 "100n" V 3200 2700 50  0000 C CNN
F 2 "Capacitor_THT:C_Disc_D7.0mm_W2.5mm_P5.00mm" H 2988 2550 50  0001 C CNN
F 3 "~" H 2950 2700 50  0001 C CNN
	1    2950 2700
	1    0    0    1   
$EndComp
$Comp
L power:GND #PWR0130
U 1 1
P 2950 2850
AR Path="/60C32A66" Ref="#PWR0130"  Part="1" 
AR Path="/5F345A0C/60C32A66" Ref="#PWR?"  Part="1" 
F 0 "#PWR0130" H 2950 2600 50  0001 C CNN
F 1 "GND" H 2955 2677 50  0000 C CNN
F 2 "" H 2950 2850 50  0001 C CNN
F 3 "" H 2950 2850 50  0001 C CNN
	1    2950 2850
	-1   0    0    -1  
$EndComp
$Comp
L power:+12V #PWR0127
U 1 1
P 2550 2550
F 0 "#PWR0127" H 2550 2400 50  0001 C CNN
F 1 "+12V" H 2565 2723 50  0000 C CNN
F 2 "" H 2550 2550 50  0001 C CNN
F 3 "" H 2550 2550 50  0001 C CNN
	1    2550 2550
	-1   0    0    -1  
$EndComp
$Comp
L power:-12V #PWR0128
U 1 1
P 2950 2550
F 0 "#PWR0128" H 2950 2650 50  0001 C CNN
F 1 "-12V" H 2965 2723 50  0000 C CNN
F 2 "" H 2950 2550 50  0001 C CNN
F 3 "" H 2950 2550 50  0001 C CNN
	1    2950 2550
	-1   0    0    -1  
$EndComp
$Comp
L Device:LED D101
U 1 1
P 6450 7200
AR Path="/60C6FA41" Ref="D101"  Part="1" 
AR Path="/5F42563C/60C6FA41" Ref="D?"  Part="1" 
F 0 "D101" V 6489 7083 50  0000 R CNN
F 1 "LED" V 6398 7083 50  0000 R CNN
F 2 "LED_SMD:LED_1206_3216Metric_ReverseMount_Hole1.8x2.4mm" H 6450 7200 50  0001 C CNN
F 3 "~" H 6450 7200 50  0001 C CNN
	1    6450 7200
	0    -1   -1   0   
$EndComp
$Comp
L power:GND #PWR0142
U 1 1
P 6450 7350
AR Path="/60C6FA47" Ref="#PWR0142"  Part="1" 
AR Path="/5F42563C/60C6FA47" Ref="#PWR?"  Part="1" 
F 0 "#PWR0142" H 6450 7100 50  0001 C CNN
F 1 "GND" H 6455 7177 50  0000 C CNN
F 2 "" H 6450 7350 50  0001 C CNN
F 3 "" H 6450 7350 50  0001 C CNN
	1    6450 7350
	1    0    0    -1  
$EndComp
$Comp
L Device:R R101
U 1 1
P 6450 6900
AR Path="/60C6FA4D" Ref="R101"  Part="1" 
AR Path="/5F42563C/60C6FA4D" Ref="R?"  Part="1" 
F 0 "R101" H 6520 6946 50  0000 L CNN
F 1 "1k" V 6450 6850 50  0000 L CNN
F 2 "Resistor_SMD:R_1206_3216Metric_Pad1.42x1.75mm_HandSolder" V 6380 6900 50  0001 C CNN
F 3 "~" H 6450 6900 50  0001 C CNN
	1    6450 6900
	1    0    0    -1  
$EndComp
Wire Wire Line
	6450 6550 6450 6750
Text Label 5500 5200 2    50   ~ 0
Clk
Text Label 6050 4250 0    50   ~ 0
Clk
Text Label 6100 5400 0    50   ~ 0
Clk
Wire Wire Line
	5500 5400 6050 5400
Text Label 6450 6550 3    50   ~ 0
Clk
Text Label 8250 3750 2    50   ~ 0
Gate
Text Label 6250 2450 0    50   ~ 0
Gate
Text Label 5250 3050 2    50   ~ 0
Gate
$Comp
L Graphic:Logo_Open_Hardware_Small LOGO1
U 1 1
P 3350 6950
F 0 "LOGO1" H 3350 7225 50  0001 C CNN
F 1 "telec" H 3350 6725 50  0001 C CNN
F 2 "logo:telec-32" H 3350 6950 50  0001 C CNN
F 3 "~" H 3350 6950 50  0001 C CNN
	1    3350 6950
	1    0    0    -1  
$EndComp
$Comp
L Device:LED D102
U 1 1
P 2500 7050
AR Path="/60EA3828" Ref="D102"  Part="1" 
AR Path="/5F42563C/60EA3828" Ref="D?"  Part="1" 
F 0 "D102" V 2539 6933 50  0000 R CNN
F 1 "LED" V 2448 6933 50  0000 R CNN
F 2 "LED_SMD:LED_1206_3216Metric_Castellated" H 2500 7050 50  0001 C CNN
F 3 "~" H 2500 7050 50  0001 C CNN
	1    2500 7050
	0    -1   -1   0   
$EndComp
$Comp
L power:GND #PWR0147
U 1 1
P 2500 7200
AR Path="/60EA382E" Ref="#PWR0147"  Part="1" 
AR Path="/5F42563C/60EA382E" Ref="#PWR?"  Part="1" 
F 0 "#PWR0147" H 2500 6950 50  0001 C CNN
F 1 "GND" H 2505 7027 50  0000 C CNN
F 2 "" H 2500 7200 50  0001 C CNN
F 3 "" H 2500 7200 50  0001 C CNN
	1    2500 7200
	1    0    0    -1  
$EndComp
$Comp
L Device:R R102
U 1 1
P 2500 6750
AR Path="/60EA3834" Ref="R102"  Part="1" 
AR Path="/5F42563C/60EA3834" Ref="R?"  Part="1" 
F 0 "R102" H 2570 6796 50  0000 L CNN
F 1 "1k" V 2500 6700 50  0000 L CNN
F 2 "Resistor_SMD:R_1206_3216Metric_Pad1.42x1.75mm_HandSolder" V 2430 6750 50  0001 C CNN
F 3 "~" H 2500 6750 50  0001 C CNN
	1    2500 6750
	1    0    0    -1  
$EndComp
$Comp
L power:+5V #PWR0143
U 1 1
P 2500 6600
F 0 "#PWR0143" H 2500 6450 50  0001 C CNN
F 1 "+5V" H 2515 6773 50  0000 C CNN
F 2 "" H 2500 6600 50  0001 C CNN
F 3 "" H 2500 6600 50  0001 C CNN
	1    2500 6600
	1    0    0    -1  
$EndComp
$Comp
L Device:LED D103
U 1 1
P 2850 7050
AR Path="/60EA9A6B" Ref="D103"  Part="1" 
AR Path="/5F42563C/60EA9A6B" Ref="D?"  Part="1" 
F 0 "D103" V 2889 6933 50  0000 R CNN
F 1 "LED" V 2798 6933 50  0000 R CNN
F 2 "LED_SMD:LED_1206_3216Metric_Castellated" H 2850 7050 50  0001 C CNN
F 3 "~" H 2850 7050 50  0001 C CNN
	1    2850 7050
	0    -1   -1   0   
$EndComp
$Comp
L power:GND #PWR0148
U 1 1
P 2850 7200
AR Path="/60EA9A71" Ref="#PWR0148"  Part="1" 
AR Path="/5F42563C/60EA9A71" Ref="#PWR?"  Part="1" 
F 0 "#PWR0148" H 2850 6950 50  0001 C CNN
F 1 "GND" H 2855 7027 50  0000 C CNN
F 2 "" H 2850 7200 50  0001 C CNN
F 3 "" H 2850 7200 50  0001 C CNN
	1    2850 7200
	1    0    0    -1  
$EndComp
$Comp
L Device:R R103
U 1 1
P 2850 6750
AR Path="/60EA9A77" Ref="R103"  Part="1" 
AR Path="/5F42563C/60EA9A77" Ref="R?"  Part="1" 
F 0 "R103" H 2920 6796 50  0000 L CNN
F 1 "1k" V 2850 6700 50  0000 L CNN
F 2 "Resistor_SMD:R_1206_3216Metric_Pad1.42x1.75mm_HandSolder" V 2780 6750 50  0001 C CNN
F 3 "~" H 2850 6750 50  0001 C CNN
	1    2850 6750
	1    0    0    -1  
$EndComp
$Comp
L power:+5V #PWR0144
U 1 1
P 2850 6600
F 0 "#PWR0144" H 2850 6450 50  0001 C CNN
F 1 "+5V" H 2865 6773 50  0000 C CNN
F 2 "" H 2850 6600 50  0001 C CNN
F 3 "" H 2850 6600 50  0001 C CNN
	1    2850 6600
	1    0    0    -1  
$EndComp
$Comp
L Device:LED D104
U 1 1
P 3700 7050
AR Path="/60EAD101" Ref="D104"  Part="1" 
AR Path="/5F42563C/60EAD101" Ref="D?"  Part="1" 
F 0 "D104" V 3739 6933 50  0000 R CNN
F 1 "LED" V 3648 6933 50  0000 R CNN
F 2 "LED_SMD:LED_1206_3216Metric_Castellated" H 3700 7050 50  0001 C CNN
F 3 "~" H 3700 7050 50  0001 C CNN
	1    3700 7050
	0    -1   -1   0   
$EndComp
$Comp
L power:GND #PWR0149
U 1 1
P 3700 7200
AR Path="/60EAD107" Ref="#PWR0149"  Part="1" 
AR Path="/5F42563C/60EAD107" Ref="#PWR?"  Part="1" 
F 0 "#PWR0149" H 3700 6950 50  0001 C CNN
F 1 "GND" H 3705 7027 50  0000 C CNN
F 2 "" H 3700 7200 50  0001 C CNN
F 3 "" H 3700 7200 50  0001 C CNN
	1    3700 7200
	1    0    0    -1  
$EndComp
$Comp
L Device:R R104
U 1 1
P 3700 6750
AR Path="/60EAD10D" Ref="R104"  Part="1" 
AR Path="/5F42563C/60EAD10D" Ref="R?"  Part="1" 
F 0 "R104" H 3770 6796 50  0000 L CNN
F 1 "1k" V 3700 6700 50  0000 L CNN
F 2 "Resistor_SMD:R_1206_3216Metric_Pad1.42x1.75mm_HandSolder" V 3630 6750 50  0001 C CNN
F 3 "~" H 3700 6750 50  0001 C CNN
	1    3700 6750
	1    0    0    -1  
$EndComp
$Comp
L power:+5V #PWR0145
U 1 1
P 3700 6600
F 0 "#PWR0145" H 3700 6450 50  0001 C CNN
F 1 "+5V" H 3715 6773 50  0000 C CNN
F 2 "" H 3700 6600 50  0001 C CNN
F 3 "" H 3700 6600 50  0001 C CNN
	1    3700 6600
	1    0    0    -1  
$EndComp
$Comp
L Device:LED D105
U 1 1
P 4050 7050
AR Path="/60EB04DB" Ref="D105"  Part="1" 
AR Path="/5F42563C/60EB04DB" Ref="D?"  Part="1" 
F 0 "D105" V 4089 6933 50  0000 R CNN
F 1 "LED" V 3998 6933 50  0000 R CNN
F 2 "LED_SMD:LED_1206_3216Metric_Castellated" H 4050 7050 50  0001 C CNN
F 3 "~" H 4050 7050 50  0001 C CNN
	1    4050 7050
	0    -1   -1   0   
$EndComp
$Comp
L power:GND #PWR0150
U 1 1
P 4050 7200
AR Path="/60EB04E1" Ref="#PWR0150"  Part="1" 
AR Path="/5F42563C/60EB04E1" Ref="#PWR?"  Part="1" 
F 0 "#PWR0150" H 4050 6950 50  0001 C CNN
F 1 "GND" H 4055 7027 50  0000 C CNN
F 2 "" H 4050 7200 50  0001 C CNN
F 3 "" H 4050 7200 50  0001 C CNN
	1    4050 7200
	1    0    0    -1  
$EndComp
$Comp
L Device:R R113
U 1 1
P 4050 6750
AR Path="/60EB04E7" Ref="R113"  Part="1" 
AR Path="/5F42563C/60EB04E7" Ref="R?"  Part="1" 
F 0 "R113" H 4120 6796 50  0000 L CNN
F 1 "1k" V 4050 6700 50  0000 L CNN
F 2 "Resistor_SMD:R_1206_3216Metric_Pad1.42x1.75mm_HandSolder" V 3980 6750 50  0001 C CNN
F 3 "~" H 4050 6750 50  0001 C CNN
	1    4050 6750
	1    0    0    -1  
$EndComp
$Comp
L power:+5V #PWR0146
U 1 1
P 4050 6600
F 0 "#PWR0146" H 4050 6450 50  0001 C CNN
F 1 "+5V" H 4065 6773 50  0000 C CNN
F 2 "" H 4050 6600 50  0001 C CNN
F 3 "" H 4050 6600 50  0001 C CNN
	1    4050 6600
	1    0    0    -1  
$EndComp
$Comp
L Kosmo:Mounting_Holes H104
U 1 1
P 1850 6850
F 0 "H104" H 1800 6900 50  0000 L CNN
F 1 "Mounting_Holes" V 1700 6550 50  0000 L CNN
F 2 "Kosmo_panel:Kosmo_Panel_Dual_Mounting_Holes" H 1850 6850 50  0001 C CNN
F 3 "" H 1850 6850 50  0001 C CNN
	1    1850 6850
	1    0    0    -1  
$EndComp
$Comp
L power:GND #PWR0151
U 1 1
P 1850 7200
AR Path="/60F6C69A" Ref="#PWR0151"  Part="1" 
AR Path="/5F345A0C/60F6C69A" Ref="#PWR?"  Part="1" 
F 0 "#PWR0151" H 1850 6950 50  0001 C CNN
F 1 "GND" H 1855 7027 50  0000 C CNN
F 2 "" H 1850 7200 50  0001 C CNN
F 3 "" H 1850 7200 50  0001 C CNN
	1    1850 7200
	-1   0    0    -1  
$EndComp
Wire Bus Line
	6100 2050 6100 2800
Wire Bus Line
	6100 2800 6100 3950
$EndSCHEMATC
